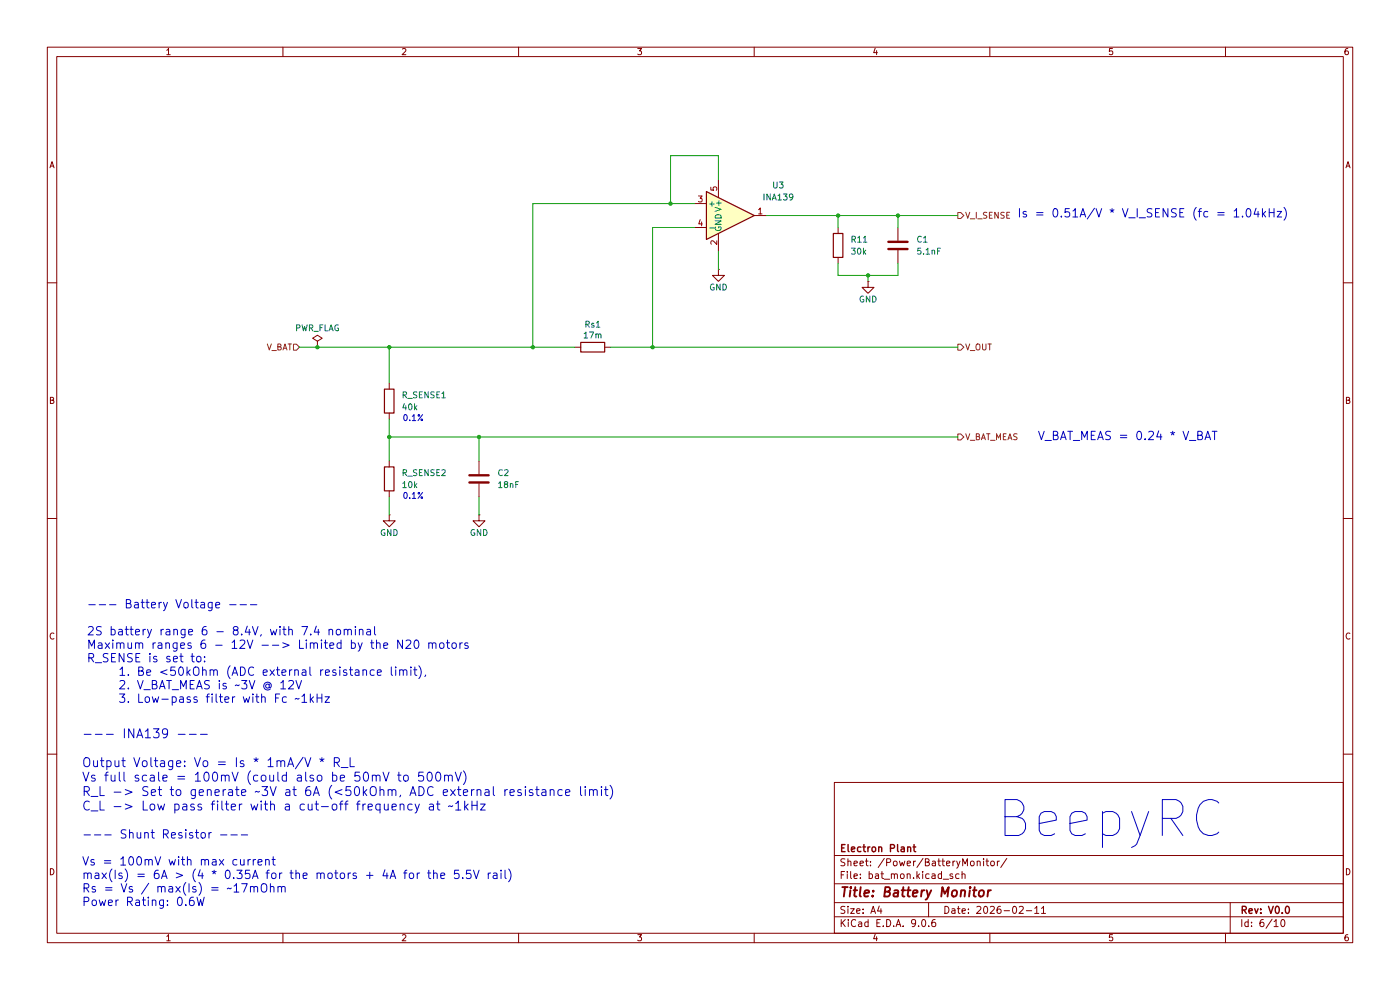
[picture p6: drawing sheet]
(kicad_sch
 (version 20250114)
 (generator "eeschema")
 (generator_version "9.0")
 (paper "A4")
 (title_block
  (title "Battery Monitor")
  (date "2026-02-11")
  (rev "V0.0")
  (company "Electron Plant"))
 (lib_symbols
  (symbol "beepyRc_symbols:C"
   (pin_numbers (hide yes))
   (pin_names
    (offset 0.254)) (exclude_from_sim no) (in_bom yes) (on_board yes)
   (property "Reference" "C" (at 0.635 2.54 0) (effects (font (size 1.27 1.27)) (justify left)))
   (property "Value" "C" (at 0.635 -2.54 0) (effects (font (size 1.27 1.27)) (justify left)))
   (property "Footprint" "" (at 0.9652 -3.81 0) (effects (font (size 1.27 1.27)) (hide yes)))
   (property "Datasheet" "~" (at 0 0 0) (effects (font (size 1.27 1.27)) (hide yes)))
   (property "Description" "Unpolarized capacitor" (at 0 0 0) (effects (font (size 1.27 1.27)) (hide yes)))
   (symbol "C_0_1"
    (polyline (pts (xy -2.032 0.762) (xy 2.032 0.762)) (stroke (width 0.508) (type default)) (fill (type none)))
    (polyline (pts (xy -2.032 -0.762) (xy 2.032 -0.762)) (stroke (width 0.508) (type default)) (fill (type none))))
   (symbol "C_1_1"
    (pin passive line (at 0 3.81 270) (length 2.794) (name "~" (effects (font (size 1.27 1.27)))) (number "1" (effects (font (size 1.27 1.27)))))
    (pin passive line (at 0 -3.81 90) (length 2.794) (name "~" (effects (font (size 1.27 1.27)))) (number "2" (effects (font (size 1.27 1.27))))))
   (embedded_fonts no))
  (symbol "beepyRc_symbols:GND"
   (power)
   (pin_numbers (hide yes))
   (pin_names
    (offset 0) (hide yes)) (exclude_from_sim no) (in_bom yes) (on_board yes)
   (property "Reference" "#PWR" (at 0 -6.35 0) (effects (font (size 1.27 1.27)) (hide yes)))
   (property "Value" "GND" (at 0 -3.81 0) (effects (font (size 1.27 1.27))))
   (property "Footprint" "" (at 0 0 0) (effects (font (size 1.27 1.27)) (hide yes)))
   (property "Datasheet" "" (at 0 0 0) (effects (font (size 1.27 1.27)) (hide yes)))
   (property "Description" "Power symbol creates a global label with name \"GND\" , ground" (at 0 0 0) (effects (font (size 1.27 1.27)) (hide yes)))
   (symbol "GND_0_1"
    (polyline (pts (xy 0 0) (xy 0 -1.27) (xy 1.27 -1.27) (xy 0 -2.54) (xy -1.27 -1.27) (xy 0 -1.27)) (stroke (width 0) (type default)) (fill (type none))))
   (symbol "GND_1_1"
    (pin power_in line (at 0 0 270) (length 0) (name "~" (effects (font (size 1.27 1.27)))) (number "1" (effects (font (size 1.27 1.27))))))
   (embedded_fonts no))
  (symbol "beepyRc_symbols:INA139"
   (pin_names
    (offset 0.127)) (exclude_from_sim no) (in_bom yes) (on_board yes)
   (property "Reference" "U" (at 3.81 5.08 0) (effects (font (size 1.27 1.27)) (justify left)))
   (property "Value" "INA139" (at 3.81 2.54 0) (effects (font (size 1.27 1.27)) (justify left)))
   (property "Footprint" "Package_TO_SOT_SMD:SOT-23-5" (at 0 0 0) (effects (font (size 1.27 1.27)) (hide yes)))
   (property "Datasheet" "http://www.ti.com/lit/ds/symlink/ina169.pdf" (at 0 0.127 0) (effects (font (size 1.27 1.27)) (hide yes)))
   (property "Description" "High-Side Measurement Current Shunt Monitor, 40V, SOT-23-5" (at 0 0 0) (effects (font (size 1.27 1.27)) (hide yes)))
   (symbol "INA139_0_1"
    (polyline (pts (xy -5.08 5.08) (xy 5.08 0) (xy -5.08 -5.08) (xy -5.08 5.08)) (stroke (width 0.254) (type default)) (fill (type background))))
   (symbol "INA139_1_1"
    (pin input line (at -7.62 2.54 0) (length 2.54) (name "+" (effects (font (size 1.27 1.27)))) (number "3" (effects (font (size 1.27 1.27)))))
    (pin input line (at -7.62 -2.54 0) (length 2.54) (name "-" (effects (font (size 1.27 1.27)))) (number "4" (effects (font (size 1.27 1.27)))))
    (pin power_in line (at -2.54 7.62 270) (length 3.81) (name "V+" (effects (font (size 1.27 1.27)))) (number "5" (effects (font (size 1.27 1.27)))))
    (pin power_in line (at -2.54 -7.62 90) (length 3.81) (name "GND" (effects (font (size 1.27 1.27)))) (number "2" (effects (font (size 1.27 1.27)))))
    (pin output line (at 7.62 0 180) (length 2.54) (name "~" (effects (font (size 1.27 1.27)))) (number "1" (effects (font (size 1.27 1.27))))))
   (embedded_fonts no))
  (symbol "beepyRc_symbols:PWR_FLAG"
   (power)
   (pin_numbers (hide yes))
   (pin_names
    (offset 0) (hide yes)) (exclude_from_sim no) (in_bom yes) (on_board yes)
   (property "Reference" "#FLG" (at 0 1.905 0) (effects (font (size 1.27 1.27)) (hide yes)))
   (property "Value" "PWR_FLAG" (at 0 3.81 0) (effects (font (size 1.27 1.27))))
   (property "Footprint" "" (at 0 0 0) (effects (font (size 1.27 1.27)) (hide yes)))
   (property "Datasheet" "~" (at 0 0 0) (effects (font (size 1.27 1.27)) (hide yes)))
   (property "Description" "Special symbol for telling ERC where power comes from" (at 0 0 0) (effects (font (size 1.27 1.27)) (hide yes)))
   (symbol "PWR_FLAG_0_0"
    (pin power_out line (at 0 0 90) (length 0) (name "~" (effects (font (size 1.27 1.27)))) (number "1" (effects (font (size 1.27 1.27))))))
   (symbol "PWR_FLAG_0_1"
    (polyline (pts (xy 0 0) (xy 0 1.27) (xy -1.016 1.905) (xy 0 2.54) (xy 1.016 1.905) (xy 0 1.27)) (stroke (width 0) (type default)) (fill (type none))))
   (embedded_fonts no))
  (symbol "beepyRc_symbols:R"
   (pin_numbers (hide yes))
   (pin_names
    (offset 0)) (exclude_from_sim no) (in_bom yes) (on_board yes)
   (property "Reference" "R" (at 2.032 0 90) (effects (font (size 1.27 1.27))))
   (property "Value" "R" (at 0 0 90) (effects (font (size 1.27 1.27))))
   (property "Footprint" "" (at -1.778 0 90) (effects (font (size 1.27 1.27)) (hide yes)))
   (property "Datasheet" "~" (at 0 0 0) (effects (font (size 1.27 1.27)) (hide yes)))
   (property "Description" "Resistor" (at 0 0 0) (effects (font (size 1.27 1.27)) (hide yes)))
   (symbol "R_0_1"
    (rectangle (start -1.016 -2.54) (end 1.016 2.54) (stroke (width 0.254) (type default)) (fill (type none))))
   (symbol "R_1_1"
    (pin passive line (at 0 3.81 270) (length 1.27) (name "~" (effects (font (size 1.27 1.27)))) (number "1" (effects (font (size 1.27 1.27)))))
    (pin passive line (at 0 -3.81 90) (length 1.27) (name "~" (effects (font (size 1.27 1.27)))) (number "2" (effects (font (size 1.27 1.27))))))
   (embedded_fonts no)))
 (text "V_BAT_MEAS = 0.24 * V_BAT"
  (exclude_from_sim no)
  (at 239.268 92.71 0)
  (effects (font (size 1.778 1.778))))
 (text "--- INA139 ---\n\nOutput Voltage: Vo = Is * 1mA/V * R_L\nVs full scale = 100mV (could also be 50mV to 500mV)\nR_L -> Set to generate ~3V at 6A (<50kOhm, ADC external resistance limit)\nC_L -> Low pass filter with a cut-off frequency at ~1kHz\n    "
  (exclude_from_sim no)
  (at 17.272 165.1 0)
  (effects (font (size 1.905 1.905)) (justify left)))
 (text "--- Battery Voltage ---\n\n2S battery range 6 - 8.4V, with 7.4 nominal\nMaximum ranges 6 - 12V --> Limited by the N20 motors\nR_SENSE is set to:\n	1. Be <50kOhm (ADC external resistance limit),\n	2. V_BAT_MEAS is ~3V @ 12V\n	3. Low-pass filter with Fc ~1kHz"
  (exclude_from_sim no)
  (at 18.288 138.43 0)
  (effects (font (size 1.778 1.778)) (justify left)))
 (text "Is = 0.51A/V * V_I_SENSE (fc = 1.04kHz)"
  (exclude_from_sim no)
  (at 244.602 45.466 0)
  (effects (font (size 1.778 1.778))))
 (text "--- Shunt Resistor ---\n\nVs = 100mV with max current\nmax(Is) = 6A > (4 * 0.35A for the motors + 4A for the 5.5V rail)\nRs = Vs / max(Is) = ~17mOhm\nPower Rating: 0.6W"
  (exclude_from_sim no)
  (at 17.272 184.404 0)
  (effects (font (size 1.778 1.778)) (justify left)))
 (text "0.1%"
  (exclude_from_sim no)
  (at 87.63 88.9 0)
  (effects (font (size 1.27 1.27))))
 (text "BeepyRC"
  (exclude_from_sim no)
  (at 235.712 173.99 0)
  (effects (font (size 7.62 7.62))))
 (text "0.1%"
  (exclude_from_sim no)
  (at 87.63 105.41 0)
  (effects (font (size 1.27 1.27))))
 (junction
  (at 184.15 58.42)
  (diameter 0)
  (color 0 0 0 0))
 (junction
  (at 113.03 73.66)
  (diameter 0)
  (color 0 0 0 0))
 (junction
  (at 177.8 45.72)
  (diameter 0)
  (color 0 0 0 0))
 (junction
  (at 82.55 92.71)
  (diameter 0)
  (color 0 0 0 0))
 (junction
  (at 138.43 73.66)
  (diameter 0)
  (color 0 0 0 0))
 (junction
  (at 67.31 73.66)
  (diameter 0)
  (color 0 0 0 0))
 (junction
  (at 82.55 73.66)
  (diameter 0)
  (color 0 0 0 0))
 (junction
  (at 190.5 45.72)
  (diameter 0)
  (color 0 0 0 0))
 (junction
  (at 101.6 92.71)
  (diameter 0)
  (color 0 0 0 0))
 (junction
  (at 142.24 43.18)
  (diameter 0)
  (color 0 0 0 0))
 (wire
  (pts (xy 82.55 88.9) (xy 82.55 92.71))
  (stroke (width 0) (type default)))
 (wire
  (pts (xy 177.8 55.88) (xy 177.8 58.42))
  (stroke (width 0) (type default)))
 (wire
  (pts (xy 184.15 58.42) (xy 184.15 59.69))
  (stroke (width 0) (type default)))
 (wire
  (pts (xy 177.8 45.72) (xy 190.5 45.72))
  (stroke (width 0) (type default)))
 (wire
  (pts (xy 152.4 38.1) (xy 152.4 33.02))
  (stroke (width 0) (type default)))
 (wire
  (pts (xy 82.55 73.66) (xy 113.03 73.66))
  (stroke (width 0) (type default)))
 (wire
  (pts (xy 129.54 73.66) (xy 138.43 73.66))
  (stroke (width 0) (type default)))
 (wire
  (pts (xy 101.6 92.71) (xy 203.2 92.71))
  (stroke (width 0) (type default)))
 (wire
  (pts (xy 82.55 105.41) (xy 82.55 109.22))
  (stroke (width 0) (type default)))
 (wire
  (pts (xy 190.5 45.72) (xy 203.2 45.72))
  (stroke (width 0) (type default)))
 (wire
  (pts (xy 101.6 105.41) (xy 101.6 109.22))
  (stroke (width 0) (type default)))
 (wire
  (pts (xy 152.4 33.02) (xy 142.24 33.02))
  (stroke (width 0) (type default)))
 (wire
  (pts (xy 82.55 92.71) (xy 82.55 97.79))
  (stroke (width 0) (type default)))
 (wire
  (pts (xy 101.6 92.71) (xy 101.6 97.79))
  (stroke (width 0) (type default)))
 (wire
  (pts (xy 190.5 55.88) (xy 190.5 58.42))
  (stroke (width 0) (type default)))
 (wire
  (pts (xy 147.32 43.18) (xy 142.24 43.18))
  (stroke (width 0) (type default)))
 (wire
  (pts (xy 184.15 58.42) (xy 190.5 58.42))
  (stroke (width 0) (type default)))
 (wire
  (pts (xy 142.24 33.02) (xy 142.24 43.18))
  (stroke (width 0) (type default)))
 (wire
  (pts (xy 113.03 73.66) (xy 121.92 73.66))
  (stroke (width 0) (type default)))
 (wire
  (pts (xy 142.24 43.18) (xy 113.03 43.18))
  (stroke (width 0) (type default)))
 (wire
  (pts (xy 113.03 43.18) (xy 113.03 73.66))
  (stroke (width 0) (type default)))
 (wire
  (pts (xy 177.8 58.42) (xy 184.15 58.42))
  (stroke (width 0) (type default)))
 (wire
  (pts (xy 138.43 48.26) (xy 138.43 73.66))
  (stroke (width 0) (type default)))
 (wire
  (pts (xy 82.55 73.66) (xy 82.55 81.28))
  (stroke (width 0) (type default)))
 (wire
  (pts (xy 147.32 48.26) (xy 138.43 48.26))
  (stroke (width 0) (type default)))
 (wire
  (pts (xy 63.5 73.66) (xy 67.31 73.66))
  (stroke (width 0) (type default)))
 (wire
  (pts (xy 67.31 73.66) (xy 82.55 73.66))
  (stroke (width 0) (type default)))
 (wire
  (pts (xy 177.8 45.72) (xy 177.8 48.26))
  (stroke (width 0) (type default)))
 (wire
  (pts (xy 162.56 45.72) (xy 177.8 45.72))
  (stroke (width 0) (type default)))
 (wire
  (pts (xy 82.55 92.71) (xy 101.6 92.71))
  (stroke (width 0) (type default)))
 (wire
  (pts (xy 190.5 45.72) (xy 190.5 48.26))
  (stroke (width 0) (type default)))
 (wire
  (pts (xy 152.4 53.34) (xy 152.4 57.15))
  (stroke (width 0) (type default)))
 (wire
  (pts (xy 138.43 73.66) (xy 203.2 73.66))
  (stroke (width 0) (type default)))
 (hierarchical_label "V_BAT_MEAS"
  (shape output)
  (at 203.2 92.71 0)
  (effects (font (size 1.27 1.27)) (justify left)))
 (hierarchical_label "V_OUT"
  (shape output)
  (at 203.2 73.66 0)
  (effects (font (size 1.27 1.27)) (justify left)))
 (hierarchical_label "V_I_SENSE"
  (shape output)
  (at 203.2 45.72 0)
  (effects (font (size 1.27 1.27)) (justify left)))
 (hierarchical_label "V_BAT"
  (shape input)
  (at 63.5 73.66 180)
  (effects (font (size 1.27 1.27)) (justify right)))
 (symbol
  (lib_id "beepyRc_symbols:R")
  (at 82.55 85.09 0)
  (unit 1)
  (exclude_from_sim no)
  (in_bom yes)
  (on_board yes)
  (dnp no)
  (fields_autoplaced yes)
  (property "Reference" "R_SENSE1" (at 85.09 83.8199 0) (effects (font (size 1.27 1.27)) (justify left)))
  (property "Value" "40k" (at 85.09 86.3599 0) (effects (font (size 1.27 1.27)) (justify left)))
  (property "Footprint" "Resistor_SMD:R_0603_1608Metric_Pad0.98x0.95mm_HandSolder" (at 80.772 85.09 90) (effects (font (size 1.27 1.27)) (hide yes)))
  (property "Datasheet" "~" (at 82.55 85.09 0) (effects (font (size 1.27 1.27)) (hide yes)))
  (property "Description" "Resistor" (at 82.55 85.09 0) (effects (font (size 1.27 1.27)) (hide yes)))
  (property "Sim.Device" "" (at 82.55 85.09 0) (effects (font (size 1.27 1.27)) (hide yes)))
  (property "Sim.Type" "" (at 82.55 85.09 0) (effects (font (size 1.27 1.27)) (hide yes)))
  (pin "1")
  (pin "2"))
 (symbol
  (lib_id "beepyRc_symbols:C")
  (at 101.6 101.6 0)
  (unit 1)
  (exclude_from_sim no)
  (in_bom yes)
  (on_board yes)
  (dnp no)
  (fields_autoplaced yes)
  (property "Reference" "C2" (at 105.41 100.3299 0) (effects (font (size 1.27 1.27)) (justify left)))
  (property "Value" "18nF" (at 105.41 102.8699 0) (effects (font (size 1.27 1.27)) (justify left)))
  (property "Footprint" "Capacitor_SMD:C_0603_1608Metric_Pad1.08x0.95mm_HandSolder" (at 102.5652 105.41 0) (effects (font (size 1.27 1.27)) (hide yes)))
  (property "Datasheet" "~" (at 101.6 101.6 0) (effects (font (size 1.27 1.27)) (hide yes)))
  (property "Description" "Unpolarized capacitor" (at 101.6 101.6 0) (effects (font (size 1.27 1.27)) (hide yes)))
  (property "Sim.Device" "" (at 101.6 101.6 0) (effects (font (size 1.27 1.27)) (hide yes)))
  (property "Sim.Type" "" (at 101.6 101.6 0) (effects (font (size 1.27 1.27)) (hide yes)))
  (pin "2")
  (pin "1"))
 (symbol
  (lib_id "beepyRc_symbols:GND")
  (at 101.6 109.22 0)
  (unit 1)
  (exclude_from_sim no)
  (in_bom yes)
  (on_board yes)
  (dnp no)
  (property "Reference" "#PWR067" (at 101.6 115.57 0) (effects (font (size 1.27 1.27)) (hide yes)))
  (property "Value" "GND" (at 101.6 113.03 0) (effects (font (size 1.27 1.27))))
  (property "Footprint" "" (at 101.6 109.22 0) (effects (font (size 1.27 1.27)) (hide yes)))
  (property "Datasheet" "" (at 101.6 109.22 0) (effects (font (size 1.27 1.27)) (hide yes)))
  (property "Description" "Power symbol creates a global label with name \"GND\" , ground" (at 101.6 109.22 0) (effects (font (size 1.27 1.27)) (hide yes)))
  (pin "1"))
 (symbol
  (lib_id "beepyRc_symbols:INA139")
  (at 154.94 45.72 0)
  (unit 1)
  (exclude_from_sim no)
  (in_bom yes)
  (on_board yes)
  (dnp no)
  (fields_autoplaced yes)
  (property "Reference" "U3" (at 165.1 39.2998 0) (effects (font (size 1.27 1.27))))
  (property "Value" "INA139" (at 165.1 41.8398 0) (effects (font (size 1.27 1.27))))
  (property "Footprint" "Package_TO_SOT_SMD:SOT-23-5" (at 154.94 45.72 0) (effects (font (size 1.27 1.27)) (hide yes)))
  (property "Datasheet" "http://www.ti.com/lit/ds/symlink/ina169.pdf" (at 154.94 45.593 0) (effects (font (size 1.27 1.27)) (hide yes)))
  (property "Description" "High-Side Measurement Current Shunt Monitor, 40V, SOT-23-5" (at 154.94 45.72 0) (effects (font (size 1.27 1.27)) (hide yes)))
  (property "Sim.Device" "" (at 154.94 45.72 0) (effects (font (size 1.27 1.27)) (hide yes)))
  (property "Sim.Type" "" (at 154.94 45.72 0) (effects (font (size 1.27 1.27)) (hide yes)))
  (pin "2")
  (pin "1")
  (pin "5")
  (pin "3")
  (pin "4"))
 (symbol
  (lib_id "beepyRc_symbols:GND")
  (at 184.15 59.69 0)
  (unit 1)
  (exclude_from_sim no)
  (in_bom yes)
  (on_board yes)
  (dnp no)
  (property "Reference" "#PWR066" (at 184.15 66.04 0) (effects (font (size 1.27 1.27)) (hide yes)))
  (property "Value" "GND" (at 184.15 63.5 0) (effects (font (size 1.27 1.27))))
  (property "Footprint" "" (at 184.15 59.69 0) (effects (font (size 1.27 1.27)) (hide yes)))
  (property "Datasheet" "" (at 184.15 59.69 0) (effects (font (size 1.27 1.27)) (hide yes)))
  (property "Description" "Power symbol creates a global label with name \"GND\" , ground" (at 184.15 59.69 0) (effects (font (size 1.27 1.27)) (hide yes)))
  (pin "1"))
 (symbol
  (lib_id "beepyRc_symbols:GND")
  (at 82.55 109.22 0)
  (unit 1)
  (exclude_from_sim no)
  (in_bom yes)
  (on_board yes)
  (dnp no)
  (property "Reference" "#PWR065" (at 82.55 115.57 0) (effects (font (size 1.27 1.27)) (hide yes)))
  (property "Value" "GND" (at 82.55 113.03 0) (effects (font (size 1.27 1.27))))
  (property "Footprint" "" (at 82.55 109.22 0) (effects (font (size 1.27 1.27)) (hide yes)))
  (property "Datasheet" "" (at 82.55 109.22 0) (effects (font (size 1.27 1.27)) (hide yes)))
  (property "Description" "Power symbol creates a global label with name \"GND\" , ground" (at 82.55 109.22 0) (effects (font (size 1.27 1.27)) (hide yes)))
  (pin "1"))
 (symbol
  (lib_id "beepyRc_symbols:R")
  (at 82.55 101.6 0)
  (unit 1)
  (exclude_from_sim no)
  (in_bom yes)
  (on_board yes)
  (dnp no)
  (fields_autoplaced yes)
  (property "Reference" "R_SENSE2" (at 85.09 100.3299 0) (effects (font (size 1.27 1.27)) (justify left)))
  (property "Value" "10k" (at 85.09 102.8699 0) (effects (font (size 1.27 1.27)) (justify left)))
  (property "Footprint" "Resistor_SMD:R_0603_1608Metric_Pad0.98x0.95mm_HandSolder" (at 80.772 101.6 90) (effects (font (size 1.27 1.27)) (hide yes)))
  (property "Datasheet" "~" (at 82.55 101.6 0) (effects (font (size 1.27 1.27)) (hide yes)))
  (property "Description" "Resistor" (at 82.55 101.6 0) (effects (font (size 1.27 1.27)) (hide yes)))
  (property "Sim.Device" "" (at 82.55 101.6 0) (effects (font (size 1.27 1.27)) (hide yes)))
  (property "Sim.Type" "" (at 82.55 101.6 0) (effects (font (size 1.27 1.27)) (hide yes)))
  (pin "2")
  (pin "1"))
 (symbol
  (lib_id "beepyRc_symbols:C")
  (at 190.5 52.07 0)
  (unit 1)
  (exclude_from_sim no)
  (in_bom yes)
  (on_board yes)
  (dnp no)
  (fields_autoplaced yes)
  (property "Reference" "C1" (at 194.31 50.7999 0) (effects (font (size 1.27 1.27)) (justify left)))
  (property "Value" "5.1nF" (at 194.31 53.3399 0) (effects (font (size 1.27 1.27)) (justify left)))
  (property "Footprint" "Capacitor_SMD:C_0603_1608Metric_Pad1.08x0.95mm_HandSolder" (at 191.4652 55.88 0) (effects (font (size 1.27 1.27)) (hide yes)))
  (property "Datasheet" "~" (at 190.5 52.07 0) (effects (font (size 1.27 1.27)) (hide yes)))
  (property "Description" "Unpolarized capacitor" (at 190.5 52.07 0) (effects (font (size 1.27 1.27)) (hide yes)))
  (property "Sim.Device" "" (at 190.5 52.07 0) (effects (font (size 1.27 1.27)) (hide yes)))
  (property "Sim.Type" "" (at 190.5 52.07 0) (effects (font (size 1.27 1.27)) (hide yes)))
  (pin "1")
  (pin "2"))
 (symbol
  (lib_id "beepyRc_symbols:PWR_FLAG")
  (at 67.31 73.66 0)
  (unit 1)
  (exclude_from_sim no)
  (in_bom yes)
  (on_board yes)
  (dnp no)
  (property "Reference" "#FLG06" (at 67.31 71.755 0) (effects (font (size 1.27 1.27)) (hide yes)))
  (property "Value" "PWR_FLAG" (at 67.31 69.596 0) (effects (font (size 1.27 1.27))))
  (property "Footprint" "" (at 67.31 73.66 0) (effects (font (size 1.27 1.27)) (hide yes)))
  (property "Datasheet" "~" (at 67.31 73.66 0) (effects (font (size 1.27 1.27)) (hide yes)))
  (property "Description" "Special symbol for telling ERC where power comes from" (at 67.31 73.66 0) (effects (font (size 1.27 1.27)) (hide yes)))
  (pin "1"))
 (symbol
  (lib_id "beepyRc_symbols:GND")
  (at 152.4 57.15 0)
  (unit 1)
  (exclude_from_sim no)
  (in_bom yes)
  (on_board yes)
  (dnp no)
  (property "Reference" "#PWR058" (at 152.4 63.5 0) (effects (font (size 1.27 1.27)) (hide yes)))
  (property "Value" "GND" (at 152.4 60.96 0) (effects (font (size 1.27 1.27))))
  (property "Footprint" "" (at 152.4 57.15 0) (effects (font (size 1.27 1.27)) (hide yes)))
  (property "Datasheet" "" (at 152.4 57.15 0) (effects (font (size 1.27 1.27)) (hide yes)))
  (property "Description" "Power symbol creates a global label with name \"GND\" , ground" (at 152.4 57.15 0) (effects (font (size 1.27 1.27)) (hide yes)))
  (pin "1"))
 (symbol
  (lib_id "beepyRc_symbols:R")
  (at 125.73 73.66 90)
  (unit 1)
  (exclude_from_sim no)
  (in_bom yes)
  (on_board yes)
  (dnp no)
  (property "Reference" "Rs1" (at 125.73 68.834 90) (effects (font (size 1.27 1.27))))
  (property "Value" "17m" (at 125.73 71.12 90) (effects (font (size 1.27 1.27))))
  (property "Footprint" "Resistor_SMD:R_1206_3216Metric_Pad1.30x1.75mm_HandSolder" (at 125.73 75.438 90) (effects (font (size 1.27 1.27)) (hide yes)))
  (property "Datasheet" "~" (at 125.73 73.66 0) (effects (font (size 1.27 1.27)) (hide yes)))
  (property "Description" "Resistor" (at 125.73 73.66 0) (effects (font (size 1.27 1.27)) (hide yes)))
  (property "Sim.Device" "" (at 125.73 73.66 90) (effects (font (size 1.27 1.27)) (hide yes)))
  (property "Sim.Type" "" (at 125.73 73.66 90) (effects (font (size 1.27 1.27)) (hide yes)))
  (pin "1")
  (pin "2"))
 (symbol
  (lib_id "beepyRc_symbols:R")
  (at 177.8 52.07 0)
  (unit 1)
  (exclude_from_sim no)
  (in_bom yes)
  (on_board yes)
  (dnp no)
  (fields_autoplaced yes)
  (property "Reference" "R11" (at 180.34 50.7999 0) (effects (font (size 1.27 1.27)) (justify left)))
  (property "Value" "30k" (at 180.34 53.3399 0) (effects (font (size 1.27 1.27)) (justify left)))
  (property "Footprint" "Resistor_SMD:R_0603_1608Metric_Pad0.98x0.95mm_HandSolder" (at 176.022 52.07 90) (effects (font (size 1.27 1.27)) (hide yes)))
  (property "Datasheet" "~" (at 177.8 52.07 0) (effects (font (size 1.27 1.27)) (hide yes)))
  (property "Description" "Resistor" (at 177.8 52.07 0) (effects (font (size 1.27 1.27)) (hide yes)))
  (property "Sim.Device" "" (at 177.8 52.07 0) (effects (font (size 1.27 1.27)) (hide yes)))
  (property "Sim.Type" "" (at 177.8 52.07 0) (effects (font (size 1.27 1.27)) (hide yes)))
  (pin "1")
  (pin "2")))
